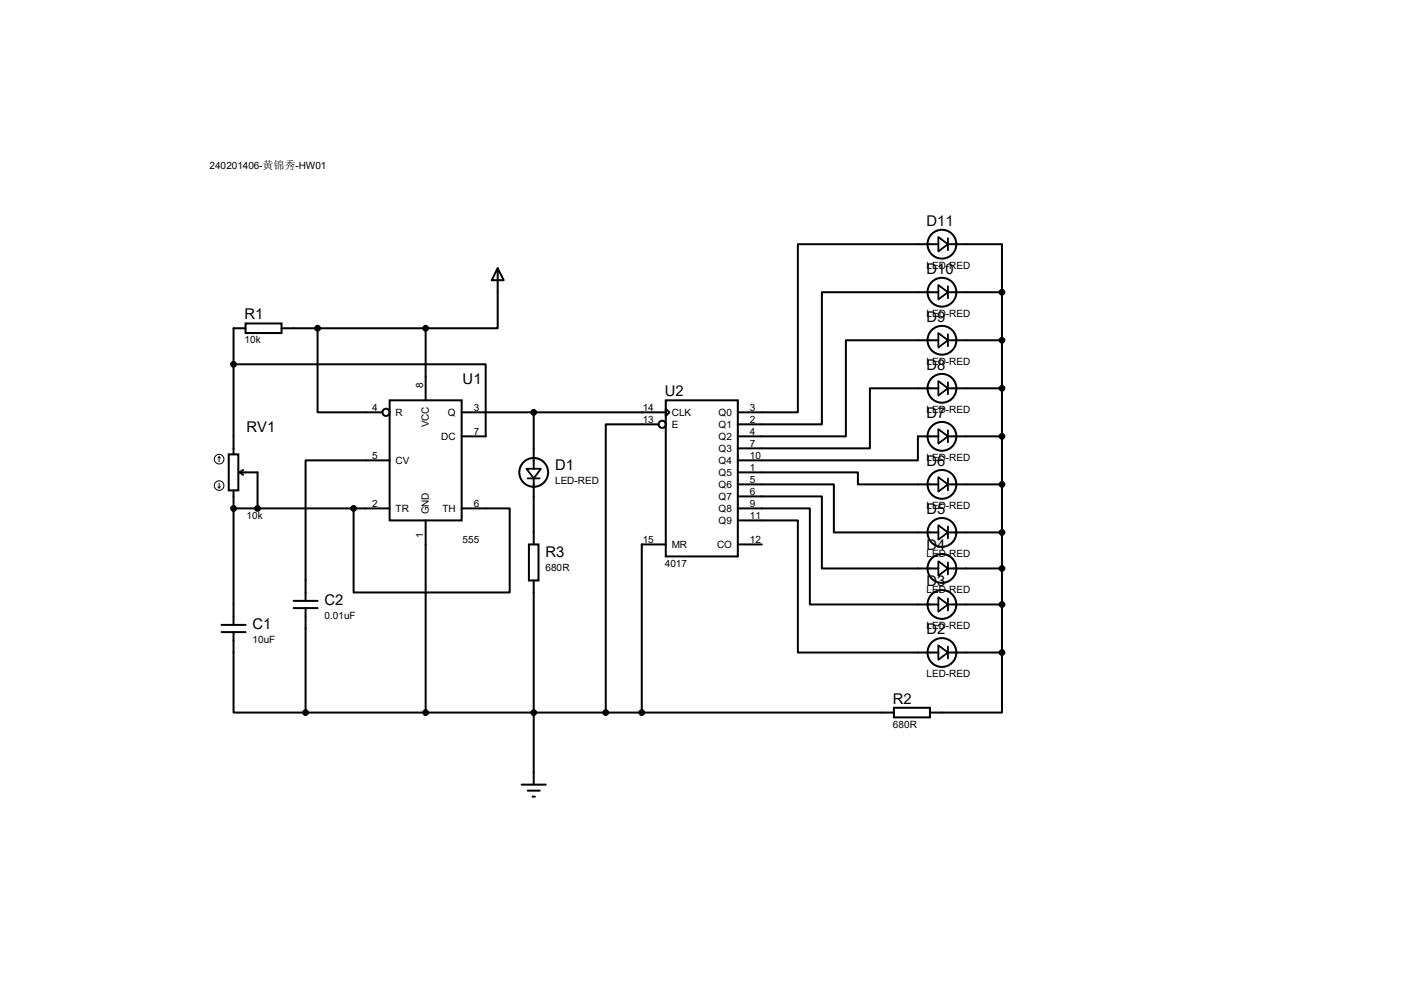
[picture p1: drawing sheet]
<svg xmlns="http://www.w3.org/2000/svg" width="297mm" height="210mm" viewBox="0 0 297 210" stroke-linecap="round" stroke-linejoin="round" font-family="sans-serif">
<g fill="none" stroke="#000" stroke-width=".42">
<path d="M105.3 56.7l1.3 2.6h-2.6zM105.3 56.7v12.7h-15.3M198.5 51.6h-29.7v35.6h-12.7M200.5 51.6h11.5v10.2M49.4 77h53.3v15.3h-5M51.9 68.4h7.7v2h-7.7zM51.9 69.4h-2.5v26.7M59.6 69.4h30.4M67.2 69.4v17.8h13.7M90 69.4v15.3M198.5 72h-19.6v20.3h-22.8M198.5 61.8h-24.6v27.9h-17.8"/>
<path d="M200.5 72h11.5M200.5 61.8h11.5M212 61.8v76.2M48.4 96.1h2v7.6h-2zM50.7 99.9h3.8v7.6M50.7 99.9l.7 .5M51.4 99.4l-.7 .5M82.4 84.7h15.3v25.4h-15.3zM82.4 97.4h-17.8v29.7M97.7 87.2h43.1M112.9 87.2v11.9M139.3 89.7h-11.2v61"/>
<path d="M140.8 84.7h15.3v33h-15.3zM140.8 86.4l.8 .8-.8 .8zM156.1 99.9h25.4v2.5h17M198.5 92.3h-4.3v5.1h-38.1M198.5 82.1h-14.5v12.7h-27.9M200.5 92.3h11.5M200.5 82.1h11.5M49.4 103.7v28.5M49.4 107.5h33M74.8 107.5v17.8h33v-17.8h-10.1M90 110.1v40.6M111.9 115.1h2v7.7h-2z"/>
<path d="M112.9 101.2v13.9M140.8 115.1h-5v35.6M156.1 110.1h12.7v27.9h29.7M156.1 107.5h15.2v20.3h27.2M156.1 105h17.8v15.2h24.6M156.1 102.4h20.3v10.2h22.1M156.1 115.1h5.1M200.5 112.6h11.5M200.5 102.4h11.5M46.9 133.7h5M46.9 132.2h5M49.4 133.7v17h15.2"/>
<path d="M62.1 128.6h5.1M62.1 127.1h5.1M64.6 128.6v22.1M112.9 122.8v43.1M200.5 127.8h11.5M200.5 120.2h11.5M200.5 138h11.5M212 138v12.7h-15.3M64.6 150.7h124.5M189.1 149.7h7.6v2h-7.6zM110.4 165.9h5M111.6 167.2h2.6"/>
<path d="M112.6 168.5h.6"/>
<circle cx="199.3" cy="51.6" r="3"/>
<circle cx="199.3" cy="72" r="3"/>
<circle cx="199.3" cy="61.8" r="3"/>
<circle cx="81.7" cy="87.2" r=".76"/>
<circle cx="112.9" cy="99.9" r="3"/>
<circle cx="140.1" cy="89.7" r=".76"/>
<circle cx="199.3" cy="92.3" r="3"/>
<circle cx="199.3" cy="82.1" r="3"/>
<circle cx="199.3" cy="102.4" r="3"/>
<circle cx="199.3" cy="112.6" r="3"/>
<circle cx="199.3" cy="120.2" r="3"/>
<circle cx="199.3" cy="127.8" r="3"/>
<circle cx="199.3" cy="138" r="3"/>
</g>
<circle cx="49.4" cy="107.5" r=".21" fill="#000"/>
<g fill="none" stroke="#000" stroke-width=".38">
<path d="M198.5 50.1l2 1.5-2 1.6zM200.5 50.4v2.5M198.5 70.4l2 1.6-2 1.5zM198.5 60.3l2 1.5-2 1.5zM200.5 60.5v2.6M200.5 70.7v2.5M111.4 99.1h3l-1.5 2.1zM198.5 90.8l2 1.5-2 1.5zM198.5 80.6l2 1.5-2 1.6zM200.5 80.9v2.5M200.5 91v2.6M111.6 101.2h2.6"/>
<path d="M198.5 118.7l2 1.5-2 1.6zM198.5 111.1l2 1.5-2 1.5zM198.5 100.9l2 1.5-2 1.6zM200.5 101.2v2.5M200.5 111.3v2.6M200.5 119v2.5M198.5 136.5l2 1.5-2 1.5zM198.5 126.3l2 1.5-2 1.6zM200.5 126.6v2.5M200.5 136.7v2.6"/>
</g>
<g fill="#000" stroke="#000" stroke-width=".42">
<circle cx="49.4" cy="77" r=".51"/>
<circle cx="67.2" cy="69.4" r=".51"/>
<circle cx="90" cy="69.4" r=".51"/>
<circle cx="212" cy="72" r=".51"/>
<circle cx="212" cy="61.8" r=".51"/>
<circle cx="112.9" cy="87.2" r=".51"/>
<circle cx="212" cy="82.1" r=".51"/>
<circle cx="212" cy="92.3" r=".51"/>
<circle cx="49.4" cy="107.5" r=".51"/>
<circle cx="54.5" cy="107.5" r=".51"/>
<circle cx="74.8" cy="107.5" r=".51"/>
<circle cx="212" cy="102.4" r=".51"/>
<circle cx="212" cy="112.6" r=".51"/>
<circle cx="212" cy="138" r=".51"/>
<circle cx="212" cy="120.2" r=".51"/>
<circle cx="212" cy="127.8" r=".51"/>
<circle cx="64.6" cy="150.7" r=".51"/>
<circle cx="90" cy="150.7" r=".51"/>
<circle cx="112.9" cy="150.7" r=".51"/>
<circle cx="128.1" cy="150.7" r=".51"/>
<circle cx="135.8" cy="150.7" r=".51"/>
</g>
<g fill="none" stroke="#000" stroke-width=".21">
<path d="M46.4 96.6l-.3 .3M46.4 96.6l.2 .3M46.4 96.6v1M46.1 103l.3 .2M46.4 102.2v1M46.6 103l-.2 .2"/>
<circle cx="46.4" cy="97.1" r="1.02"/>
<circle cx="46.4" cy="102.7" r="1.02"/>
</g>
<g font-size="3.1">
<text x="196" y="47.7">D11</text>
<text x="196" y="57.9">D10</text>
<text x="51.7" y="67.5">R1</text>
<text x="196" y="68">D9</text>
<text x="97.9" y="81.2">U1</text>
<text x="140.6" y="83.8">U2</text>
<text x="196" y="78.2">D8</text>
<text x="196" y="88.3">D7</text>
<text x="52.2" y="91.4">RV1</text>
<text x="117.4" y="99.5">D1</text>
<text x="196" y="98.5">D6</text>
<text x="196" y="108.7">D5</text>
<text x="115.4" y="117.8">R3</text>
<text x="196" y="116.3">D4</text>
<text x="196" y="123.9">D3</text>
<text x="68.7" y="127.9">C2</text>
<text x="53.4" y="133">C1</text>
<text x="196" y="134.1">D2</text>
<text x="188.9" y="148.8">R2</text>
</g>
<g font-size="2.1">
<text x="44.3" y="35.8">240201406-黄锦秀-HW01</text>
<text x="196" y="56.9">LED-RED</text>
<text x="196" y="67">LED-RED</text>
<text x="51.7" y="72.6">10k</text>
<text x="196" y="77.2">LED-RED</text>
<text x="89.5" y="82.1" transform="rotate(-90 89.5 82.1)">8</text>
<text x="78.7" y="86.8">4</text>
<text x="83.7" y="88">R</text>
<text x="94.7" y="88">Q</text>
<text x="100.2" y="86.8">3</text>
<text x="136" y="86.8">14</text>
<text x="136" y="89.4">13</text>
<text x="142.1" y="88">CLK</text>
<text x="152" y="88">Q0</text>
<text x="158.6" y="86.8">3</text>
<text x="158.6" y="89.4">2</text>
<text x="196" y="87.3">LED-RED</text>
<text x="90.7" y="90.4" transform="rotate(-90 90.7 90.4)">VCC</text>
<text x="93.3" y="93">DC</text>
<text x="100.2" y="91.9">7</text>
<text x="142.1" y="90.5">E</text>
<text x="152" y="90.5">Q1</text>
<text x="152" y="93">Q2</text>
<text x="152" y="95.6">Q3</text>
<text x="158.6" y="91.9">4</text>
<text x="158.6" y="94.4">7</text>
<text x="78.7" y="97">5</text>
<text x="83.7" y="98.1">CV</text>
<text x="152" y="98.1">Q4</text>
<text x="152" y="100.7">Q5</text>
<text x="158.6" y="97">10</text>
<text x="158.6" y="99.5">1</text>
<text x="196" y="97.5">LED-RED</text>
<text x="78.7" y="107.1">2</text>
<text x="100.2" y="107.1">6</text>
<text x="117.4" y="102.4">LED-RED</text>
<text x="152" y="103.2">Q6</text>
<text x="152" y="105.7">Q7</text>
<text x="158.6" y="102.1">5</text>
<text x="158.6" y="104.6">6</text>
<text x="158.6" y="107.1">9</text>
<text x="196" y="107.7">LED-RED</text>
<text x="52.2" y="109.7">10k</text>
<text x="83.7" y="108.3">TR</text>
<text x="89.5" y="113.8" transform="rotate(-90 89.5 113.8)">1</text>
<text x="90.7" y="108.8" transform="rotate(-90 90.7 108.8)">GND</text>
<text x="93.6" y="108.3">TH</text>
<text x="152" y="108.3">Q8</text>
<text x="152" y="110.8">Q9</text>
<text x="158.6" y="109.7">11</text>
<text x="97.9" y="114.8">555</text>
<text x="136" y="114.8">15</text>
<text x="140.6" y="119.8">4017</text>
<text x="142.1" y="115.9">MR</text>
<text x="151.7" y="115.9">CO</text>
<text x="158.6" y="114.8">12</text>
<text x="196" y="117.8">LED-RED</text>
<text x="115.4" y="120.7">680R</text>
<text x="196" y="125.4">LED-RED</text>
<text x="68.7" y="130.9">0.01uF</text>
<text x="53.4" y="135.9">10uF</text>
<text x="196" y="133.1">LED-RED</text>
<text x="196" y="143.2">LED-RED</text>
<text x="188.9" y="153.9">680R</text>
</g>
</svg>
